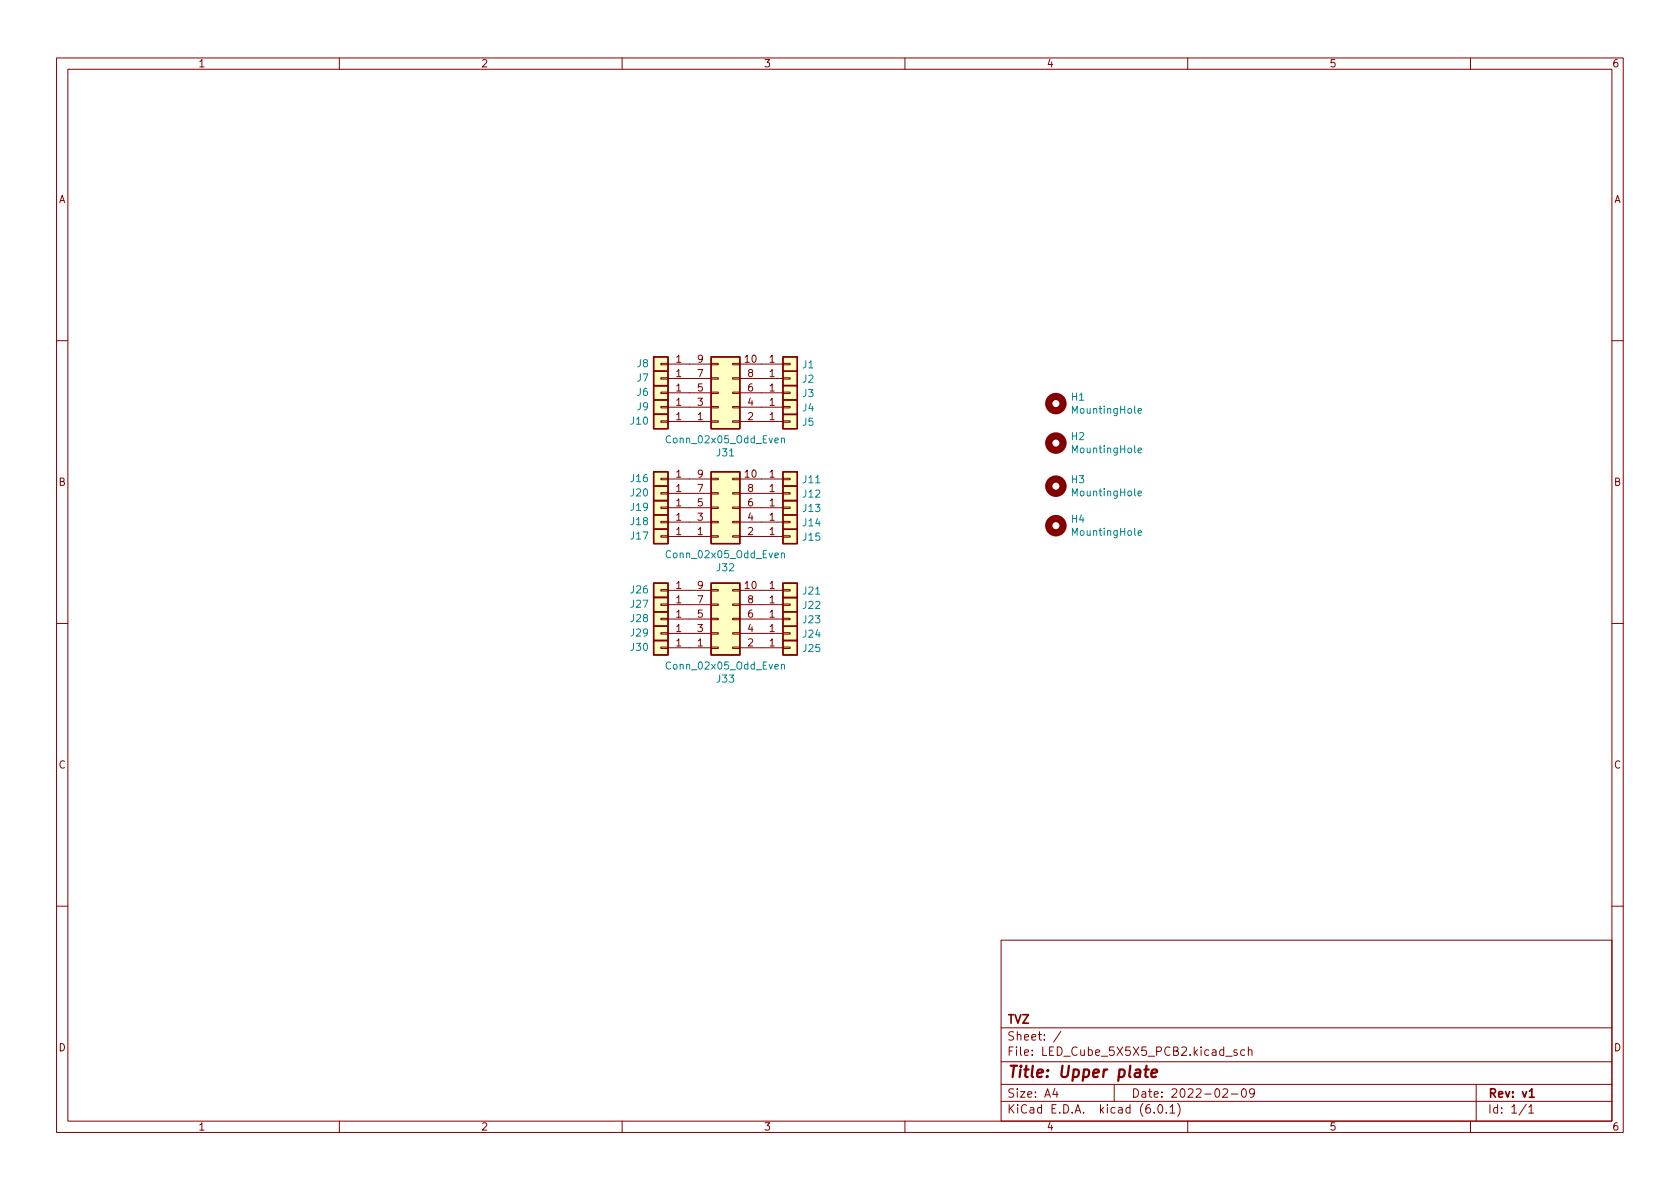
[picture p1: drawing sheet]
<svg xmlns="http://www.w3.org/2000/svg" width="297mm" height="210mm" viewBox="0 0 297 210" stroke-linecap="round" stroke-linejoin="round" font-family="sans-serif">
<g fill="none" stroke="#840000" stroke-width=".18">
<path d="M10 10.2h277v190.1h-277zM12 12.2h273v186.1h-273zM60 10.2v2M110 10.2v2M160 10.2v2M210 10.2v2M260 10.2v2M10 60.2h2M116.8 69.3h1.3v.3h-1.3zM116.8 64.3h1.3v.2h-1.3zM116.8 66.8h1.3v.3h-1.3zM116.8 71.9h1.3v.2h-1.3z"/>
<path d="M116.8 74.4h1.3v.3h-1.3zM118.1 74.5h7.6M118.1 64.4h7.6M118.1 72h7.6M118.1 69.5h7.6M118.1 66.9h7.6M125.7 64.3h1.3v.2h-1.3zM125.7 66.8h1.3v.3h-1.3zM125.7 69.3h1.3v.3h-1.3zM125.7 71.9h1.3v.2h-1.3zM125.7 74.4h1.3v.3h-1.3zM129.5 64.3h1.3v.2h-1.3z"/>
<path d="M129.5 66.8h1.3v.3h-1.3zM129.5 69.3h1.3v.3h-1.3zM129.5 71.9h1.3v.2h-1.3zM129.5 74.4h1.3v.3h-1.3zM130.8 74.5h7.6M130.8 64.4h7.6M130.8 72h7.6M130.8 69.5h7.6M130.8 66.9h7.6M138.4 66.8h1.3v.3h-1.3zM138.4 64.3h1.3v.2h-1.3zM138.4 69.3h1.3v.3h-1.3z"/>
<path d="M138.4 74.4h1.3v.3h-1.3zM138.4 71.9h1.3v.2h-1.3zM285 60.2h2M116.8 84.6h1.3v.2h-1.3zM116.8 92.2h1.3v.3h-1.3zM116.8 94.7h1.3v.3h-1.3zM116.8 89.7h1.3v.2h-1.3zM116.8 87.1h1.3v.3h-1.3zM118.1 94.9h7.6M118.1 92.3h7.6M118.1 84.7h7.6M118.1 89.8h7.6"/>
<path d="M118.1 87.2h7.6M125.7 84.6h1.3v.2h-1.3zM125.7 87.1h1.3v.3h-1.3zM125.7 89.7h1.3v.2h-1.3zM125.7 92.2h1.3v.3h-1.3zM125.7 94.7h1.3v.3h-1.3zM129.5 84.6h1.3v.2h-1.3zM129.5 87.1h1.3v.3h-1.3zM129.5 89.7h1.3v.2h-1.3zM129.5 92.2h1.3v.3h-1.3zM129.5 94.7h1.3v.3h-1.3zM130.8 94.9h7.6"/>
<path d="M130.8 92.3h7.6M130.8 84.7h7.6M130.8 89.8h7.6M130.8 87.2h7.6M138.4 94.7h1.3v.3h-1.3zM138.4 92.2h1.3v.3h-1.3zM138.4 84.6h1.3v.2h-1.3zM138.4 89.7h1.3v.2h-1.3zM138.4 87.1h1.3v.3h-1.3zM10 110.2h2M116.8 104.3h1.3v.2h-1.3zM116.8 109.3h1.3v.3h-1.3z"/>
<path d="M116.8 106.8h1.3v.3h-1.3zM116.8 111.9h1.3v.2h-1.3zM116.8 114.4h1.3v.3h-1.3zM118.1 106.9h7.6M118.1 112h7.6M118.1 104.4h7.6M118.1 109.5h7.6M118.1 114.5h7.6M125.7 104.3h1.3v.2h-1.3zM125.7 106.8h1.3v.3h-1.3zM125.7 109.3h1.3v.3h-1.3zM125.7 111.9h1.3v.2h-1.3z"/>
<path d="M125.7 114.4h1.3v.3h-1.3zM129.5 104.3h1.3v.2h-1.3zM129.5 106.8h1.3v.3h-1.3zM129.5 109.3h1.3v.3h-1.3zM129.5 111.9h1.3v.2h-1.3zM129.5 114.4h1.3v.3h-1.3zM130.8 106.9h7.6M130.8 112h7.6M130.8 104.4h7.6M130.8 109.5h7.6M130.8 114.5h7.6M138.4 106.8h1.3v.3h-1.3z"/>
<path d="M138.4 111.9h1.3v.2h-1.3zM138.4 104.3h1.3v.2h-1.3zM138.4 109.3h1.3v.3h-1.3zM138.4 114.4h1.3v.3h-1.3zM285 110.2h2M10 160.2h2M177 166.3h108v32h-108zM285 160.2h2M60 198.3v2M110 198.3v2M160 198.3v2M177 194.8h108"/>
<path d="M177 191.8h108M177 187.8h108M177 181.8h108M186.5 192.5l-.4 1h1M186.9 193v1M187.6 182.4l-1.3 1.9M197 191.8v3M204.1 196.7v.1M204.9 195.4l.2-.1a.81 .81 0 0 1 .6 .7 .81 .81 0 0 1-.3 .8h-.2a.81 .81 0 0 1-.6-.6 .81 .81 0 0 1 .3-.8zM206.2 196.7v.1M206.9 195.8l.4-.5v1.5M206.9 196.8h.8"/>
<path d="M208.2 195.1a1.72 1.72 0 0 1 0 2.3M210 198.3v2M216.2 192.7l.6-.2 .2 .2 .1 .3-1 1h1M216.7 186.8h1.2M217.7 193.5h1.2M218.7 185.7l-.3-.1-.3 .2 .1 .3 .5 .1v.4h-.6M219.7 192.6l.2-.1a.81 .81 0 0 1 .5 .7 .81 .81 0 0 1-.3 .8h-.1a.81 .81 0 0 1-.6-.6 .81 .81 0 0 1 .3-.8zM220.1 185.7l-.5-.1-.2 .3v.4l.1 .3h.6M220.7 185.8l.2-.2 .4 .1 .1 .9M220.7 185.1v1.5M221.8 193.2l-.3 .3-.4-.1-.2-.2 .2-.6 .4-.1 .2 .2a.99 .99 0 0 1-.3 1.3h-.3M260 198.3v2"/>
<path d="M261 191.8v6.5M269.9 195.3l-1.3 1.9M270.3 195.8l.4-.5v1.5M270.3 196.8h.9"/>
</g>
<path d="M270.4 193l.4-.5v1.5M270.4 194h.9" fill="none" stroke="#840000" stroke-width=".3"/>
<path d="M202.3 189.1h.8M202.7 188.5l-.2 1.7 .1 .2 .3 .1M203.6 189.8l1-.2-.1-.4-.5-.1-.4 .3v1l.2 .1 .6-.1" fill="none" stroke="#840000" stroke-width=".4"/>
<g fill="#ffffc2" stroke="#ffffc2" stroke-width=".18">
<path d="M125.7 63.1h5.1v12.7h-5.1z"/>
<path d="M138.4 65.7h2.6v2.5h-2.6z"/>
<path d="M138.4 63.1h2.6v2.6h-2.6z"/>
<path d="M138.4 68.2h2.6v2.5h-2.6z"/>
<path d="M138.4 73.3h2.6v2.5h-2.6z"/>
<path d="M138.4 70.7h2.6v2.6h-2.6z"/>
<path d="M115.6 68.2h2.5v2.5h-2.5z"/>
<path d="M115.6 63.1h2.5v2.6h-2.5z"/>
<path d="M115.6 65.7h2.5v2.5h-2.5z"/>
<path d="M115.6 70.7h2.5v2.6h-2.5z"/>
<path d="M115.6 73.3h2.5v2.5h-2.5z"/>
<path d="M138.4 93.6h2.6v2.5h-2.6z"/>
<path d="M138.4 91.1h2.6v2.5h-2.6z"/>
<path d="M138.4 83.4h2.6v2.6h-2.6z"/>
<path d="M138.4 88.5h2.6v2.6h-2.6z"/>
<path d="M125.7 83.4h5.1v12.7h-5.1z"/>
<path d="M115.6 83.4h2.5v2.6h-2.5z"/>
<path d="M115.6 91.1h2.5v2.5h-2.5z"/>
<path d="M115.6 93.6h2.5v2.5h-2.5z"/>
<path d="M115.6 88.5h2.5v2.6h-2.5z"/>
<path d="M115.6 86h2.5v2.5h-2.5z"/>
<path d="M138.4 105.7h2.6v2.5h-2.6z"/>
<path d="M138.4 110.7h2.6v2.6h-2.6z"/>
<path d="M138.4 103.1h2.6v2.6h-2.6z"/>
<path d="M138.4 108.2h2.6v2.5h-2.6z"/>
<path d="M138.4 113.3h2.6v2.5h-2.6z"/>
<path d="M125.7 103.1h5.1v12.7h-5.1z"/>
<path d="M115.6 103.1h2.5v2.6h-2.5z"/>
<path d="M115.6 108.2h2.5v2.5h-2.5z"/>
<path d="M115.6 105.7h2.5v2.5h-2.5z"/>
<path d="M115.6 110.7h2.5v2.6h-2.5z"/>
<path d="M115.6 113.3h2.5v2.5h-2.5z"/>
<path d="M138.4 86h2.6v2.5h-2.6z"/>
</g>
<g fill="none" stroke="#840000" stroke-width=".25">
<path d="M115.6 68.2h2.5v2.5h-2.5zM115.6 63.1h2.5v2.6h-2.5zM115.6 65.7h2.5v2.5h-2.5zM115.6 70.7h2.5v2.6h-2.5zM115.6 73.3h2.5v2.5h-2.5zM125.7 63.1h5.1v12.7h-5.1zM138.4 65.7h2.6v2.5h-2.6zM138.4 63.1h2.6v2.6h-2.6zM138.4 68.2h2.6v2.5h-2.6zM138.4 73.3h2.6v2.5h-2.6zM138.4 70.7h2.6v2.6h-2.6zM115.6 83.4h2.5v2.6h-2.5z"/>
<path d="M115.6 91.1h2.5v2.5h-2.5zM115.6 93.6h2.5v2.5h-2.5zM115.6 88.5h2.5v2.6h-2.5zM115.6 86h2.5v2.5h-2.5zM125.7 83.4h5.1v12.7h-5.1zM138.4 93.6h2.6v2.5h-2.6zM138.4 91.1h2.6v2.5h-2.6zM138.4 83.4h2.6v2.6h-2.6zM138.4 88.5h2.6v2.6h-2.6zM138.4 86h2.6v2.5h-2.6zM115.6 103.1h2.5v2.6h-2.5zM115.6 108.2h2.5v2.5h-2.5z"/>
<path d="M115.6 105.7h2.5v2.5h-2.5zM115.6 110.7h2.5v2.6h-2.5zM115.6 113.3h2.5v2.5h-2.5zM125.7 103.1h5.1v12.7h-5.1zM138.4 105.7h2.6v2.5h-2.6zM138.4 110.7h2.6v2.6h-2.6zM138.4 103.1h2.6v2.6h-2.6zM138.4 108.2h2.6v2.5h-2.6zM138.4 113.3h2.6v2.5h-2.6z"/>
</g>
<path d="M138.2 77.6l.1-.1h.3l.1 .8M138.2 77.5v.8M201.2 72.7l.6-.2v-.2l-.4-.1-.2 .2 .1 .6h.5M201.2 79.6l.6-.1v-.2l-.4-.1-.2 .2 .1 .6h.5M138.2 97.9l.1-.1 .3 .1 .1 .7M138.2 97.8v.8M201.2 87.3l.6-.2v-.2l-.4-.1-.2 .2 .1 .6h.5M201.2 94.3l.6-.2v-.2l-.4-.1-.2 .2 .1 .6h.5M138.2 117.6l.1-.1h.3l.1 .8M138.2 117.5v.8" fill="none" stroke="#008484" stroke-width=".18"/>
<g fill="none" stroke="#840000" stroke-width="1.3">
<circle cx="186.7" cy="78.4" r="1.27"/>
<circle cx="186.7" cy="71.4" r="1.27"/>
<circle cx="186.7" cy="93" r="1.27"/>
<circle cx="186.7" cy="86" r="1.27"/>
</g>
<text font-size="2.8" fill="#840000" x="178" y="190.6">Title: Upper plate</text>
<g font-size="2.1" fill="#840000">
<text x="178" y="184">Sheet: /</text>
<text x="178" y="181">TVZ</text>
<text x="178" y="186.7">File: LED_Cube_5X5X5_PCB2.kicad_sch</text>
<text x="178" y="196.9">KiCad E.D.A. kicad (6.0.1)</text>
<text x="178" y="194.1">Size: A4</text>
<text x="200" y="194.1">Date: 2022-02-09</text>
<text x="263" y="194.1">Rev: v1</text>
<text x="263" y="196.9">Id: 1/1</text>
</g>
<g font-size="1.8" fill="#840000">
<text x="35" y="11.9">1</text>
<text x="85" y="11.9">2</text>
<text x="135" y="11.9">3</text>
<text x="185" y="11.9">4</text>
<text x="235" y="11.9">5</text>
<text x="285" y="11.9">6</text>
<text x="10.3" y="35.9">A</text>
<text x="285.3" y="35.9">A</text>
<text x="119.5" y="64.1">1</text>
<text x="123.3" y="64.1">9</text>
<text x="131.7" y="64.1">10</text>
<text x="136" y="64.1">1</text>
<text x="119.5" y="69.2">1</text>
<text x="119.5" y="66.7">1</text>
<text x="119.5" y="71.7">1</text>
<text x="123.3" y="71.7">3</text>
<text x="123.3" y="69.2">5</text>
<text x="123.3" y="66.7">7</text>
<text x="132.2" y="71.7">4</text>
<text x="132.2" y="69.2">6</text>
<text x="132.2" y="66.7">8</text>
<text x="136" y="66.7">1</text>
<text x="136" y="69.2">1</text>
<text x="136" y="71.7">1</text>
<text x="119.5" y="74.3">1</text>
<text x="123.3" y="74.3">1</text>
<text x="132.2" y="74.3">2</text>
<text x="136" y="74.3">1</text>
<text x="10.3" y="85.9">B</text>
<text x="119.5" y="84.4">1</text>
<text x="119.5" y="89.5">1</text>
<text x="119.5" y="87">1</text>
<text x="123.3" y="89.5">5</text>
<text x="123.3" y="87">7</text>
<text x="123.3" y="84.4">9</text>
<text x="131.7" y="84.4">10</text>
<text x="132.2" y="89.5">6</text>
<text x="132.2" y="87">8</text>
<text x="136" y="84.4">1</text>
<text x="136" y="89.5">1</text>
<text x="136" y="87">1</text>
<text x="285.3" y="85.9">B</text>
<text x="119.5" y="92.1">1</text>
<text x="119.5" y="94.6">1</text>
<text x="123.3" y="94.6">1</text>
<text x="123.3" y="92.1">3</text>
<text x="132.2" y="94.6">2</text>
<text x="132.2" y="92.1">4</text>
<text x="136" y="94.6">1</text>
<text x="136" y="92.1">1</text>
<text x="119.5" y="104.1">1</text>
<text x="119.5" y="106.7">1</text>
<text x="123.3" y="106.7">7</text>
<text x="123.3" y="104.1">9</text>
<text x="131.7" y="104.1">10</text>
<text x="132.2" y="106.7">8</text>
<text x="136" y="106.7">1</text>
<text x="136" y="104.1">1</text>
<text x="119.5" y="109.2">1</text>
<text x="119.5" y="111.8">1</text>
<text x="123.3" y="111.8">3</text>
<text x="123.3" y="109.2">5</text>
<text x="132.2" y="111.8">4</text>
<text x="132.2" y="109.2">6</text>
<text x="136" y="111.8">1</text>
<text x="136" y="109.2">1</text>
<text x="119.5" y="114.3">1</text>
<text x="123.3" y="114.3">1</text>
<text x="132.2" y="114.3">2</text>
<text x="136" y="114.3">1</text>
<text x="10.3" y="135.9">C</text>
<text x="285.3" y="135.9">C</text>
<text x="10.3" y="185.9">D</text>
<text x="285.3" y="185.9">D</text>
<text x="35" y="199.9">1</text>
<text x="85" y="199.9">2</text>
<text x="135" y="199.9">3</text>
<text x="185" y="199.9">4</text>
<text x="235" y="199.9">5</text>
<text x="285" y="199.9">6</text>
</g>
<g font-size="1.8" fill="#008484">
<text x="112.7" y="64.9">J8</text>
<text x="141.9" y="65.1">J1</text>
<text x="112.7" y="70">J6</text>
<text x="112.7" y="67.5">J7</text>
<text x="141.9" y="67.7">J2</text>
<text x="141.9" y="70.2">J3</text>
<text x="189.4" y="70.8">H1</text>
<text x="111.6" y="75.1">J10</text>
<text x="112.7" y="72.5">J9</text>
<text x="141.9" y="75.3">J5</text>
<text x="141.9" y="72.7">J4</text>
<text x="189.4" y="77.8">H2</text>
<text x="189.8" y="73.1">MountingHole</text>
<text x="118.2" y="78.4">Conn_02x05_Odd_Even</text>
<text x="126.8" y="80.7">J31</text>
<text x="189.8" y="80.1">MountingHole</text>
<text x="111.6" y="85.2">J16</text>
<text x="111.6" y="87.8">J20</text>
<text x="142" y="85.4">J11</text>
<text x="142" y="88">J12</text>
<text x="189.4" y="85.4">H3</text>
<text x="189.8" y="87.8">MountingHole</text>
<text x="111.6" y="92.9">J18</text>
<text x="111.6" y="95.4">J17</text>
<text x="111.6" y="90.3">J19</text>
<text x="142" y="95.6">J15</text>
<text x="142" y="93.1">J14</text>
<text x="142" y="90.5">J13</text>
<text x="189.4" y="92.4">H4</text>
<text x="189.8" y="94.7">MountingHole</text>
<text x="118.2" y="98.7">Conn_02x05_Odd_Even</text>
<text x="126.8" y="101">J32</text>
<text x="111.6" y="104.9">J26</text>
<text x="111.6" y="107.5">J27</text>
<text x="142" y="107.7">J22</text>
<text x="142" y="105.1">J21</text>
<text x="111.6" y="110">J28</text>
<text x="111.6" y="112.5">J29</text>
<text x="142" y="112.7">J24</text>
<text x="142" y="110.2">J23</text>
<text x="111.6" y="115.1">J30</text>
<text x="118.2" y="118.4">Conn_02x05_Odd_Even</text>
<text x="142" y="115.3">J25</text>
<text x="126.8" y="120.7">J33</text>
</g>
</svg>
